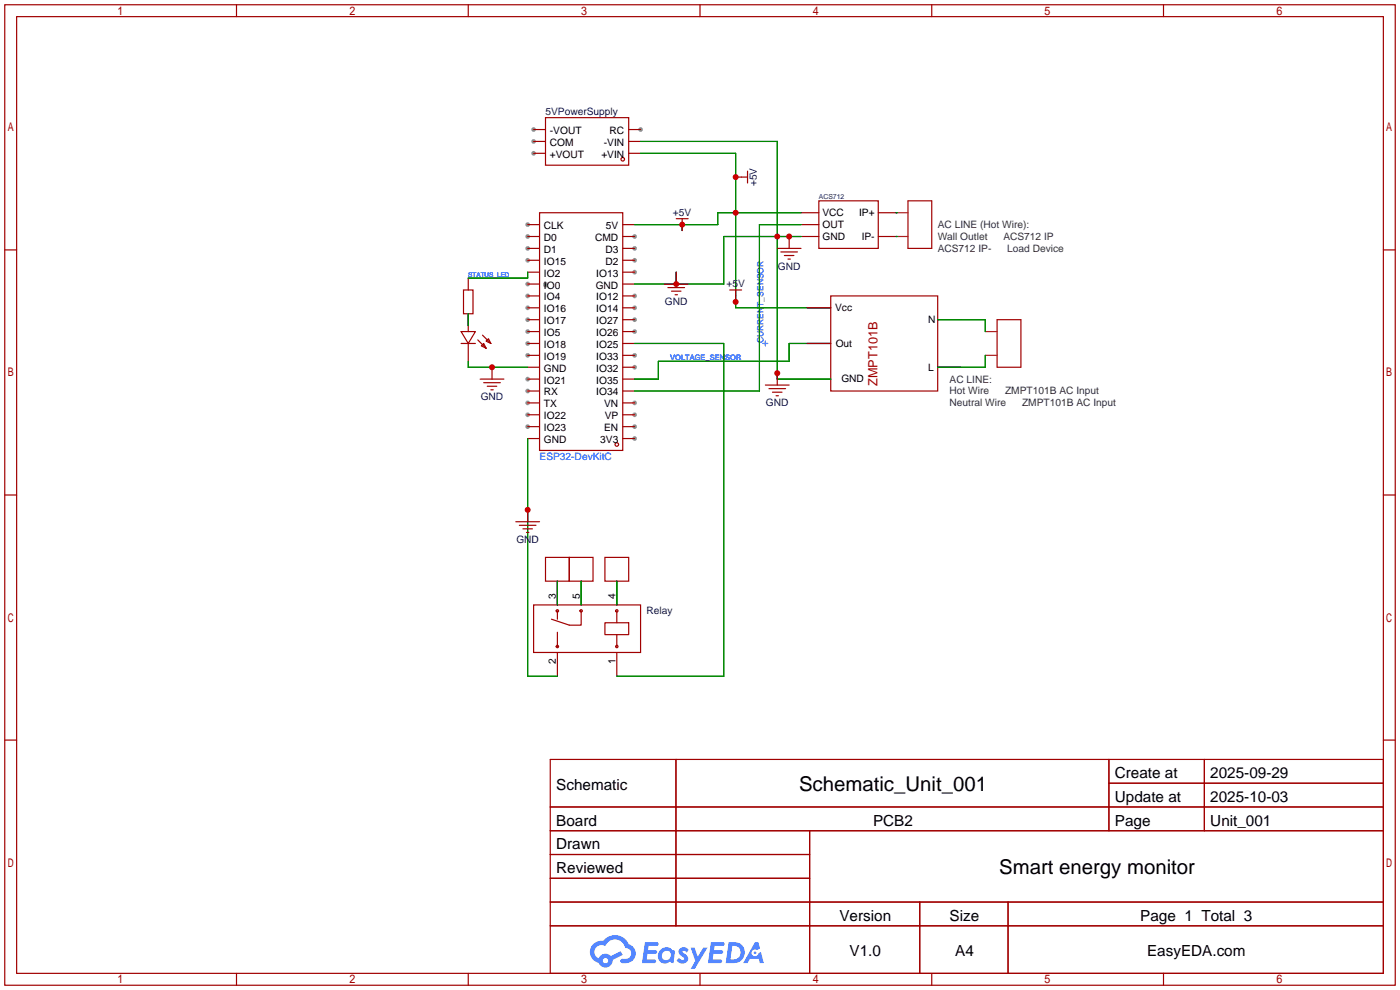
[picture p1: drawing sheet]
<svg xmlns="http://www.w3.org/2000/svg" width="299mm" height="212mm" viewBox="0 0 299 212" stroke-linecap="round" stroke-linejoin="round" font-family="sans-serif">
<g fill="#999">
<circle cx="136.9" cy="27.7" r=".51"/>
<circle cx="114" cy="27.7" r=".51"/>
<circle cx="114" cy="30.2" r=".51"/>
<circle cx="114" cy="32.8" r=".51"/>
<circle cx="135.6" cy="93.7" r=".51"/>
<circle cx="135.6" cy="91.2" r=".51"/>
<circle cx="135.6" cy="88.6" r=".51"/>
<circle cx="135.6" cy="86.1" r=".51"/>
<circle cx="135.6" cy="78.5" r=".51"/>
<circle cx="135.6" cy="75.9" r=".51"/>
<circle cx="135.6" cy="70.9" r=".51"/>
<circle cx="135.6" cy="68.3" r=".51"/>
<circle cx="135.6" cy="65.8" r=".51"/>
<circle cx="135.6" cy="63.2" r=".51"/>
<circle cx="135.6" cy="58.2" r=".51"/>
<circle cx="135.6" cy="55.6" r=".51"/>
<circle cx="135.6" cy="53.1" r=".51"/>
<circle cx="135.6" cy="50.5" r=".51"/>
<circle cx="112.8" cy="91.2" r=".51"/>
<circle cx="112.8" cy="88.6" r=".51"/>
<circle cx="112.8" cy="86.1" r=".51"/>
<circle cx="112.8" cy="83.6" r=".51"/>
<circle cx="112.8" cy="81" r=".51"/>
<circle cx="112.8" cy="75.9" r=".51"/>
<circle cx="112.8" cy="73.4" r=".51"/>
<circle cx="112.8" cy="70.9" r=".51"/>
<circle cx="112.8" cy="68.3" r=".51"/>
<circle cx="112.8" cy="65.8" r=".51"/>
<circle cx="112.8" cy="63.2" r=".51"/>
<circle cx="112.8" cy="60.7" r=".51"/>
<circle cx="112.8" cy="55.6" r=".51"/>
<circle cx="112.8" cy="53.1" r=".51"/>
<circle cx="112.8" cy="50.5" r=".51"/>
<circle cx="112.8" cy="48" r=".51"/>
<circle cx="116.6" cy="61" r=".51"/>
<circle cx="116.6" cy="60.7" r=".51"/>
</g>
<g fill="none" stroke="#a10000" stroke-width=".25">
<path d="M1 1h297.2v209.6h-297.2zM3.6 3.6h292.1v204.4h-292.1zM50.5 1v2.6M100.1 1v2.6M149.6 1v2.6M199.1 1v2.6M248.7 1v2.6M1 53.4h2.6M295.7 53.4h2.5M1 105.8h2.6M295.7 105.8h2.5M1 158.2h2.6"/>
<path d="M295.7 158.2h2.5M117.6 162.3h178.1v45.7h-178.1zM117.6 172.5h178.1M117.6 177.5h178.1M144.5 162.3v35.6M173 177.5v30.5M237 162.3v15.2M237 167.4h58.7M257.4 162.3v15.2M117.6 182.6h55.4M117.6 192.8h178.1M117.6 187.7h55.4"/>
<path d="M117.6 197.9h178.1M196.6 192.8v15.2M215.4 192.8v15.2M50.5 208v2.6M100.1 208v2.6M149.6 208v2.6M199.1 208v2.6M248.7 208v2.6"/>
</g>
<g fill="#5487ff">
<path d="M145.3 202.7a1.3 1.3 0 0 1 1.9 .3l-.4 .6a.54 .54 0 0 0-.9-.2l.1 .2a1.34 1.34 0 0 1 .9 1.8 1.47 1.47 0 0 1-2.3-.1l.5-.6 .8 .5a.31 .31 0 0 0 .4-.3 .31 .31 0 0 0-.3-.4 1.12 1.12 0 0 1-.7-1.8z"/>
<path d="M147.6 202.5h.9l.6 2 1.2-2h.9l-2.7 4.6h-.9l1-1.7z"/>
<path d="M137.8 201.4h1.7a1.31 1.31 0 0 1 1.2 .2 .4 .4 0 0 1-.3 .5l-1.8 .1-.1 .9h1.6a.4 .4 0 0 1 .4 .4 .4 .4 0 0 1-.5 .4h-1.6l-.2 1.2h1.4a.46 .46 0 0 1 .5 0 .46 .46 0 0 1 .1 .5l-.4 .2h-2.6z"/>
<path d="M151.9 201.4h1.7a1.32 1.32 0 0 1 1.2 .2 .39 .39 0 0 1-.3 .5l-1.8 .1-.1 .9h1.6a.4 .4 0 0 1 .4 .4 .4 .4 0 0 1-.4 .4h-1.7l-.2 1.2h1.4a.46 .46 0 0 1 .5 0 .46 .46 0 0 1 .1 .5l-.4 .2h-2.6z"/>
<path d="M161.3 201.4h.8l.3 1.3-.6 .4a.75 .75 0 0 0-1.1 .3 .75 .75 0 0 0 .5 1 .75 .75 0 0 0 .9-.7l.5-.2 .6 2.3h-.8l-.3-.9h-1.8l-.5 .9h-1z"/>
<path d="M155.7 201.4l-.6 4.4h1.5a2.27 2.27 0 0 0 2.6-2.2 2.27 2.27 0 0 0-2.7-2.2zM156.5 202.1a1.5 1.5 0 0 1 1.8 1.6 1.5 1.5 0 0 1-1.9 1.4h-.3z"/>
<path d="M141.2 203a1.6 1.6 0 0 0-.3 2.3 1.6 1.6 0 0 0 2.3 .2l.7 .3 .3-2.4-.1-.3-.5-.1a1.58 1.58 0 0 0-2.4 0zM141.8 203.5a.98 .98 0 0 1 1.6 .4 .98 .98 0 0 1-1.1 1.3 .94 .94 0 0 1-.9-.7 .94 .94 0 0 1 .4-1z"/>
<path d="M126.8 201.8a2.37 2.37 0 0 0 1.1 4 1.54 1.54 0 0 0 1.8 1 1.54 1.54 0 0 0 1.2-1.6l2.2-1.1-.5-.8-2 1a1.57 1.57 0 0 0-2.7 .5 1.5 1.5 0 0 1-.7-2.1 1.5 1.5 0 0 1 2.2-.5 2.23 2.23 0 0 1 2.3-1.4 2.23 2.23 0 0 1 2 1.8 1.16 1.16 0 0 1 1.2 1.1 1.16 1.16 0 0 1-1.1 1.2h-.7a.47 .47 0 0 0-.5 .4 .47 .47 0 0 0 .4 .5 2.17 2.17 0 0 0 2.5-.9 2.17 2.17 0 0 0-.3-2.7l-.8-.4a3.2 3.2 0 0 0-5.5-.7l-1.1 .1zM128.8 205.3a.6 .6 0 0 1 1.2 0 .6 .6 0 0 1-1.2 0z"/>
<circle cx="161.4" cy="203.6" r=".28"/>
</g>
<g fill="none" stroke="#a10000" stroke-width=".25">
<path d="M114 32.8h2.6M114 30.2h2.6M114 27.7h2.6M116.6 25.1h17.8v10.2h-17.8zM134.4 32.8h2.5M134.4 30.2h2.5M134.4 27.7h2.5M157.2 37.8h2.6M159.8 36.6v2.5M100.1 59.4v2.6M112.8 50.5h2.5M112.8 48h2.5"/>
<path d="M112.8 53.1h2.5M112.8 58.2h2.5M112.8 55.6h2.5M115.3 45.5h17.8v50.8h-17.8zM133.1 50.5h2.5M133.1 48h2.5M133.1 53.1h2.5M133.1 58.2h2.5M133.1 55.6h2.5M144.5 46.7h2.6M144.5 58.2v2.5M145.8 46.7v2.6"/>
<path d="M166.1 53.1h5.1M166.9 53.8h3.5M167.6 54.6h2.1M168.4 55.4h.5M168.7 50.5v2.6M171.2 45.5h3.8M171.2 50.5h3.8M171.2 48h3.8M175 42.9h12.7v10.2h-12.7zM187.7 45.5h3.8M187.7 50.5h3.8M194.1 42.9h5v10.2h-5z"/>
<path d="M98.6 70.9h3l-1.5 2.5zM98.6 73.4h3M99.1 62h2v5.1h-2zM100.1 67.1v3.8M100.1 73.4v3.8M102.1 72.6l1.8 1.8M102.9 73.9l.5-.5 .5 1zM103.1 71.6l1.8 1.8M103.9 72.9l.5-.5 .5 1zM105.2 78.5v2.5M112.8 73.4h2.5M112.8 78.5h2.5"/>
<path d="M112.8 75.9h2.5M112.8 70.9h2.5M112.8 68.3h2.5M112.8 65.8h2.5M112.8 63.2h2.5M112.8 60.7h2.5M133.1 73.4h2.5M133.1 78.5h2.5M133.1 75.9h2.5M133.1 70.9h2.5M133.1 68.3h2.5M133.1 65.8h2.5"/>
<path d="M133.1 63.2h2.5M133.1 60.7h2.5M142 60.7h5.1M142.7 61.5h3.6M143.5 62.2h2M144.3 63h.5M156 62h2.5M157.2 62v2.5M166.1 79.8v2.5M172.5 73.4h5M172.5 65.8h5M177.5 63.2h22.9v20.4h-22.9z"/>
<path d="M200.4 78.5h5.1M200.4 68.3h5.1M213.1 68.3h5.1v10.2h-5.1zM102.6 81h5.1M103.4 81.8h3.5M104.1 82.5h2.1M104.9 83.3h.5M112.8 93.7h2.5M112.8 91.2h2.5M112.8 88.6h2.5M112.8 86.1h2.5M112.8 83.6h2.5"/>
<path d="M112.8 81h2.5M133.1 93.7h2.5M133.1 91.2h2.5M133.1 88.6h2.5M133.1 86.1h2.5M133.1 83.6h2.5M133.1 81h2.5M163.6 82.3h5.1M164.3 83.1h3.6M165.1 83.8h2M165.9 84.6h.5M172.5 81h5"/>
<path d="M110.2 111.5h5.1M111 112.3h3.6M111.8 113h2M112.5 113.8h.5M112.8 109v2.5M116.6 119.1h5.1v5.1h-5.1zM121.7 119.1h5v5.1h-5zM129.3 119.1h5.1v5.1h-5.1zM114 129.3h22.9v10.1h-22.9zM119.1 124.2v5.1M119.1 130.6v1.7M119.1 135.1v3.1"/>
<path d="M119.1 139.4v5.1M124.2 130.6v3h-2.5l-3.8-1.3M124.2 124.2v5.1M129.3 133.1h5.1v2.5h-5.1zM131.8 124.2v5.1M131.8 130.6v2.5M131.8 135.6v2.6M131.8 139.4v5.1"/>
<circle cx="133.1" cy="34" r=".38"/>
<circle cx="131.8" cy="95" r=".38"/>
<circle cx="119.1" cy="130.6" r=".25"/>
<circle cx="119.1" cy="138.2" r=".25"/>
<circle cx="124.2" cy="130.6" r=".25"/>
<circle cx="131.8" cy="130.6" r=".25"/>
<circle cx="131.8" cy="138.2" r=".25"/>
</g>
<path d="M191.5 45.5h2.6M191.5 50.5h2.6M210.6 70.9h2.5M210.6 75.9h2.5" fill="none" stroke="#8c2424" stroke-width=".25"/>
<g fill="none" stroke="#008700" stroke-width=".25">
<path d="M136.9 30.2h29.2v50.8h11.4M136.9 32.8h20.3v33h20.3M112.8 58.2v1.2h-12.7M144.5 58.2v2.5M145.8 48v1.3M171.2 48h-8.9v35.6h-26.7M171.2 45.5h-17.8v2.5h-17.8M171.2 50.5h-16.5v10.2h-19.1M191.5 45.5h.1M191.5 50.5h.1M100.1 67.1v2.5M100.1 77.2v1.3h12.7"/>
<path d="M116.6 60.7v.3M135.6 73.4h19.1v71.1h-22.9M177.5 73.4h-8.8v3.8h-28v3.8h-5.1M200.4 68.3h10.2v2.6M210.6 75.9v2.6h-10.2M112.8 93.7v50.8h6.3M119.1 124.2v5.1M124.2 124.2v5.1M131.8 124.2v5.1"/>
</g>
<path d="M163.1 73.4h1M163.6 72.9v1" fill="none" stroke="#00f" stroke-width=".25"/>
<g fill="#c00">
<circle cx="157.2" cy="45.5" r=".63"/>
<circle cx="145.8" cy="48" r=".63"/>
<circle cx="157.2" cy="64.5" r=".63"/>
<circle cx="157.2" cy="37.8" r=".63"/>
<circle cx="144.5" cy="60.7" r=".63"/>
<circle cx="166.1" cy="50.5" r=".63"/>
<circle cx="168.7" cy="50.5" r=".63"/>
<circle cx="166.1" cy="79.8" r=".63"/>
<circle cx="105.2" cy="78.5" r=".63"/>
<circle cx="112.8" cy="109" r=".63"/>
</g>
<g font-size="4.4">
<text x="170.8" y="169.1">Schematic_Unit_001</text>
<text x="213.5" y="186.9">Smart energy monitor</text>
</g>
<g font-size="3.3">
<text x="238.3" y="166.3">Create at</text>
<text x="258.7" y="166.3">2025-09-29</text>
<text x="118.9" y="168.8">Schematic</text>
<text x="238.3" y="171.4">Update at</text>
<text x="258.7" y="171.4">2025-10-03</text>
<text x="118.9" y="176.5">Board</text>
<text x="186.6" y="176.5">PCB2</text>
<text x="238.3" y="176.5">Page</text>
<text x="258.7" y="176.5">Unit_001</text>
<text x="118.9" y="181.5">Drawn</text>
<text x="118.9" y="186.6">Reviewed</text>
<text x="179.4" y="196.8">Version</text>
<text x="203" y="196.8">Size</text>
<text x="243.7" y="196.8">Page 1 Total 3</text>
<text x="181.6" y="204.4">V1.0</text>
<text x="204.1" y="204.4">A4</text>
<text x="245.2" y="204.4">EasyEDA.com</text>
</g>
<text font-size="2.7" fill="#a00000" x="187.5" y="82.5" transform="rotate(-90 187.5 82.5)">ZMPT101B</text>
<g font-size="2.2" fill="#000080">
<text x="116.6" y="24.6">5VPowerSupply</text>
<text x="161.8" y="39.8" transform="rotate(-90 161.8 39.8)">+5V</text>
<text x="143.8" y="46.2">+5V</text>
<text x="166.2" y="57.6">GND</text>
<text x="142.1" y="65.2">GND</text>
<text x="155.3" y="61.4">+5V</text>
<text x="102.7" y="85.6">GND</text>
<text x="163.7" y="86.8">GND</text>
<text x="110.4" y="116">GND</text>
<text x="138.2" y="131.3">Relay</text>
</g>
<g font-size="2.2">
<text x="117.5" y="28.6">-VOUT</text>
<text x="130.3" y="28.6">RC</text>
<text x="117.5" y="31.2">COM</text>
<text x="117.5" y="33.7">+VOUT</text>
<text x="128.5" y="33.7">+VIN</text>
<text x="129.1" y="31.2">-VIN</text>
<text x="175.8" y="46.2">VCC</text>
<text x="183.6" y="46.2">IP+</text>
<text x="116.3" y="51.5">D0</text>
<text x="116.3" y="49">CLK</text>
<text x="127.2" y="51.5">CMD</text>
<text x="129.5" y="49">5V</text>
<text x="175.8" y="51.3">GND</text>
<text x="175.8" y="48.7">OUT</text>
<text x="184.2" y="51.3">IP-</text>
<text x="116.3" y="59.1">IO2</text>
<text x="116.3" y="56.6">IO15</text>
<text x="116.3" y="54">D1</text>
<text x="127.4" y="59.1">IO13</text>
<text x="129.4" y="56.6">D2</text>
<text x="129.4" y="54">D3</text>
<text x="116.3" y="64.2">IO4</text>
<text x="116.3" y="61.7">IO0</text>
<text x="127.3" y="61.7">GND</text>
<text x="127.4" y="64.2">IO12</text>
<text x="116.3" y="71.8">IO5</text>
<text x="116.3" y="69.3">IO17</text>
<text x="116.3" y="66.7">IO16</text>
<text x="127.4" y="71.8">IO26</text>
<text x="127.4" y="69.3">IO27</text>
<text x="127.4" y="66.7">IO14</text>
<text x="178.5" y="66.5">Vcc</text>
<text x="198.4" y="69">N</text>
<text x="116.3" y="76.9">IO19</text>
<text x="116.3" y="74.4">IO18</text>
<text x="127.4" y="76.9">IO33</text>
<text x="127.4" y="74.4">IO25</text>
<text x="178.6" y="74.1">Out</text>
<text x="116.3" y="82">IO21</text>
<text x="116.3" y="79.4">GND</text>
<text x="127.4" y="82">IO35</text>
<text x="127.4" y="79.4">IO32</text>
<text x="179.8" y="81.7">GND</text>
<text x="198.4" y="79.2">L</text>
<text x="116.3" y="89.6">IO22</text>
<text x="116.3" y="87.1">TX</text>
<text x="116.3" y="84.5">RX</text>
<text x="127.4" y="84.5">IO34</text>
<text x="129.1" y="87.1">VN</text>
<text x="129.3" y="89.6">VP</text>
<text x="116.3" y="94.7">GND</text>
<text x="116.3" y="92.1">IO23</text>
<text x="128.3" y="94.7">3V3</text>
<text x="129.1" y="92.1">EN</text>
<text x="118.8" y="128" transform="rotate(-90 118.8 128)">3</text>
<text x="123.9" y="128" transform="rotate(-90 123.9 128)">5</text>
<text x="131.5" y="128" transform="rotate(-90 131.5 128)">4</text>
<text x="118.8" y="141.9" transform="rotate(-90 118.8 141.9)">2</text>
<text x="131.5" y="141.9" transform="rotate(-90 131.5 141.9)">1</text>
</g>
<g font-size="2.2" fill="#333">
<text x="200.4" y="48.7">AC LINE (Hot Wire):</text>
<text x="200.4" y="51.3">Wall Outlet</text>
<text x="200.4" y="53.8">ACS712 IP-</text>
<text x="214.4" y="51.3">ACS712 IP</text>
<text x="215.3" y="53.8">Load Device</text>
<text x="202.9" y="81.8">AC LINE:</text>
<text x="202.9" y="84.3">Hot Wire</text>
<text x="202.9" y="86.8">Neutral Wire</text>
<text x="214.8" y="84.3">ZMPT101B AC Input</text>
<text x="218.4" y="86.8">ZMPT101B AC Input</text>
</g>
<text font-size="2.2" fill="#00f" x="115.3" y="98.3">ESP32-DevKitC</text>
<text font-size="1.8" fill="#00f" x="163.2" y="73.4" transform="rotate(-90 163.2 73.4)">CURRENT_SENSOR</text>
<text font-size="1.6" fill="#00f" x="143.3" y="76.9">VOLTAGE_SENSOR</text>
<text font-size="1.5" fill="#000080" x="175" y="42.6">ACS712</text>
<text font-size="1.4" fill="#00f" x="100.1" y="59.1">STATUS_LED</text>
</svg>
